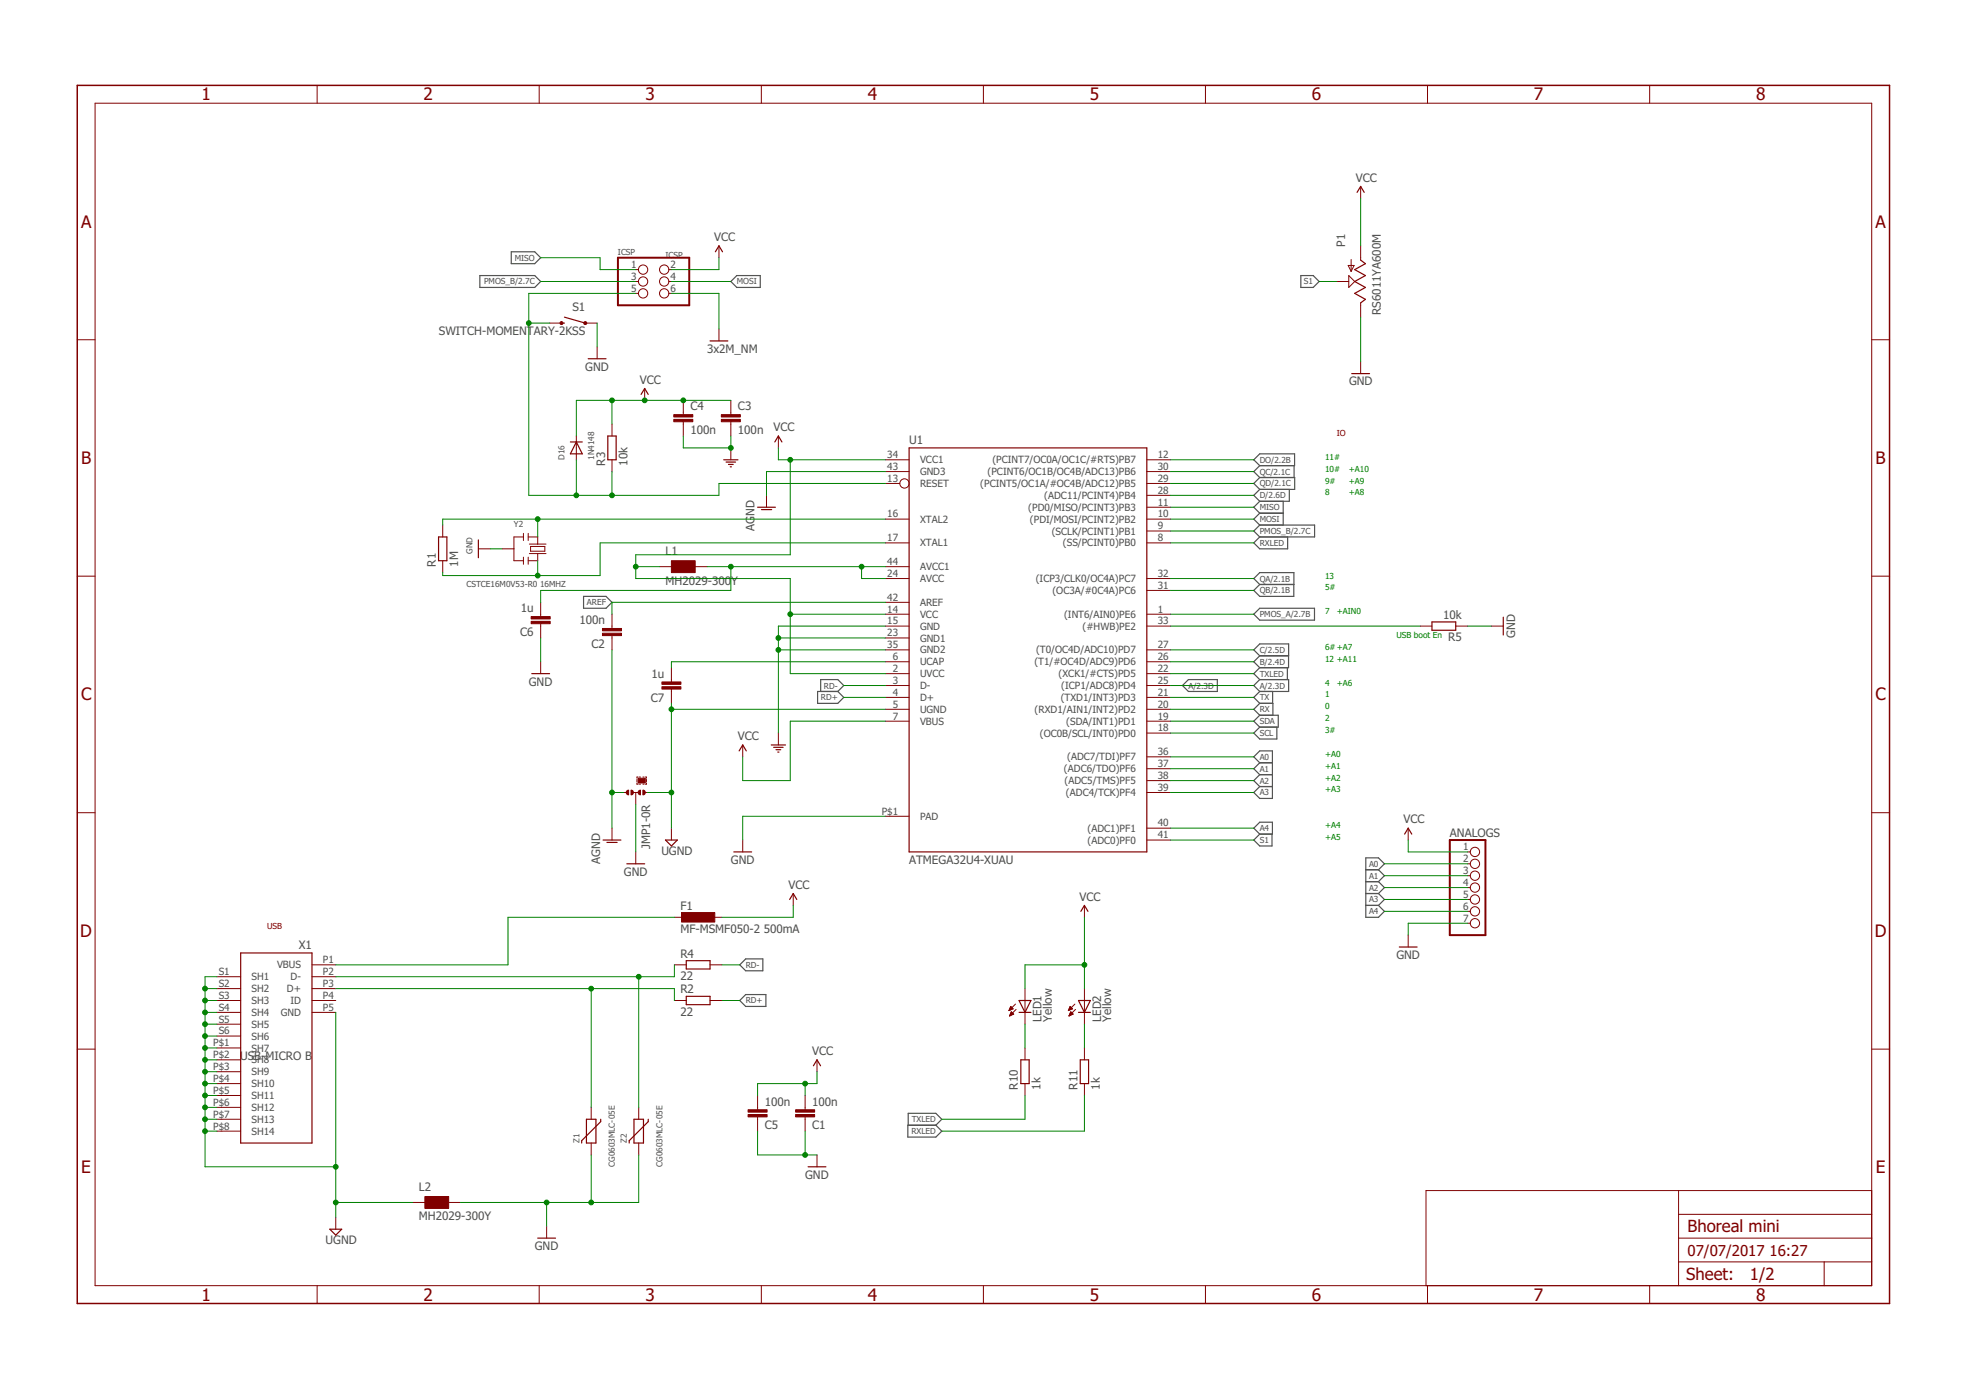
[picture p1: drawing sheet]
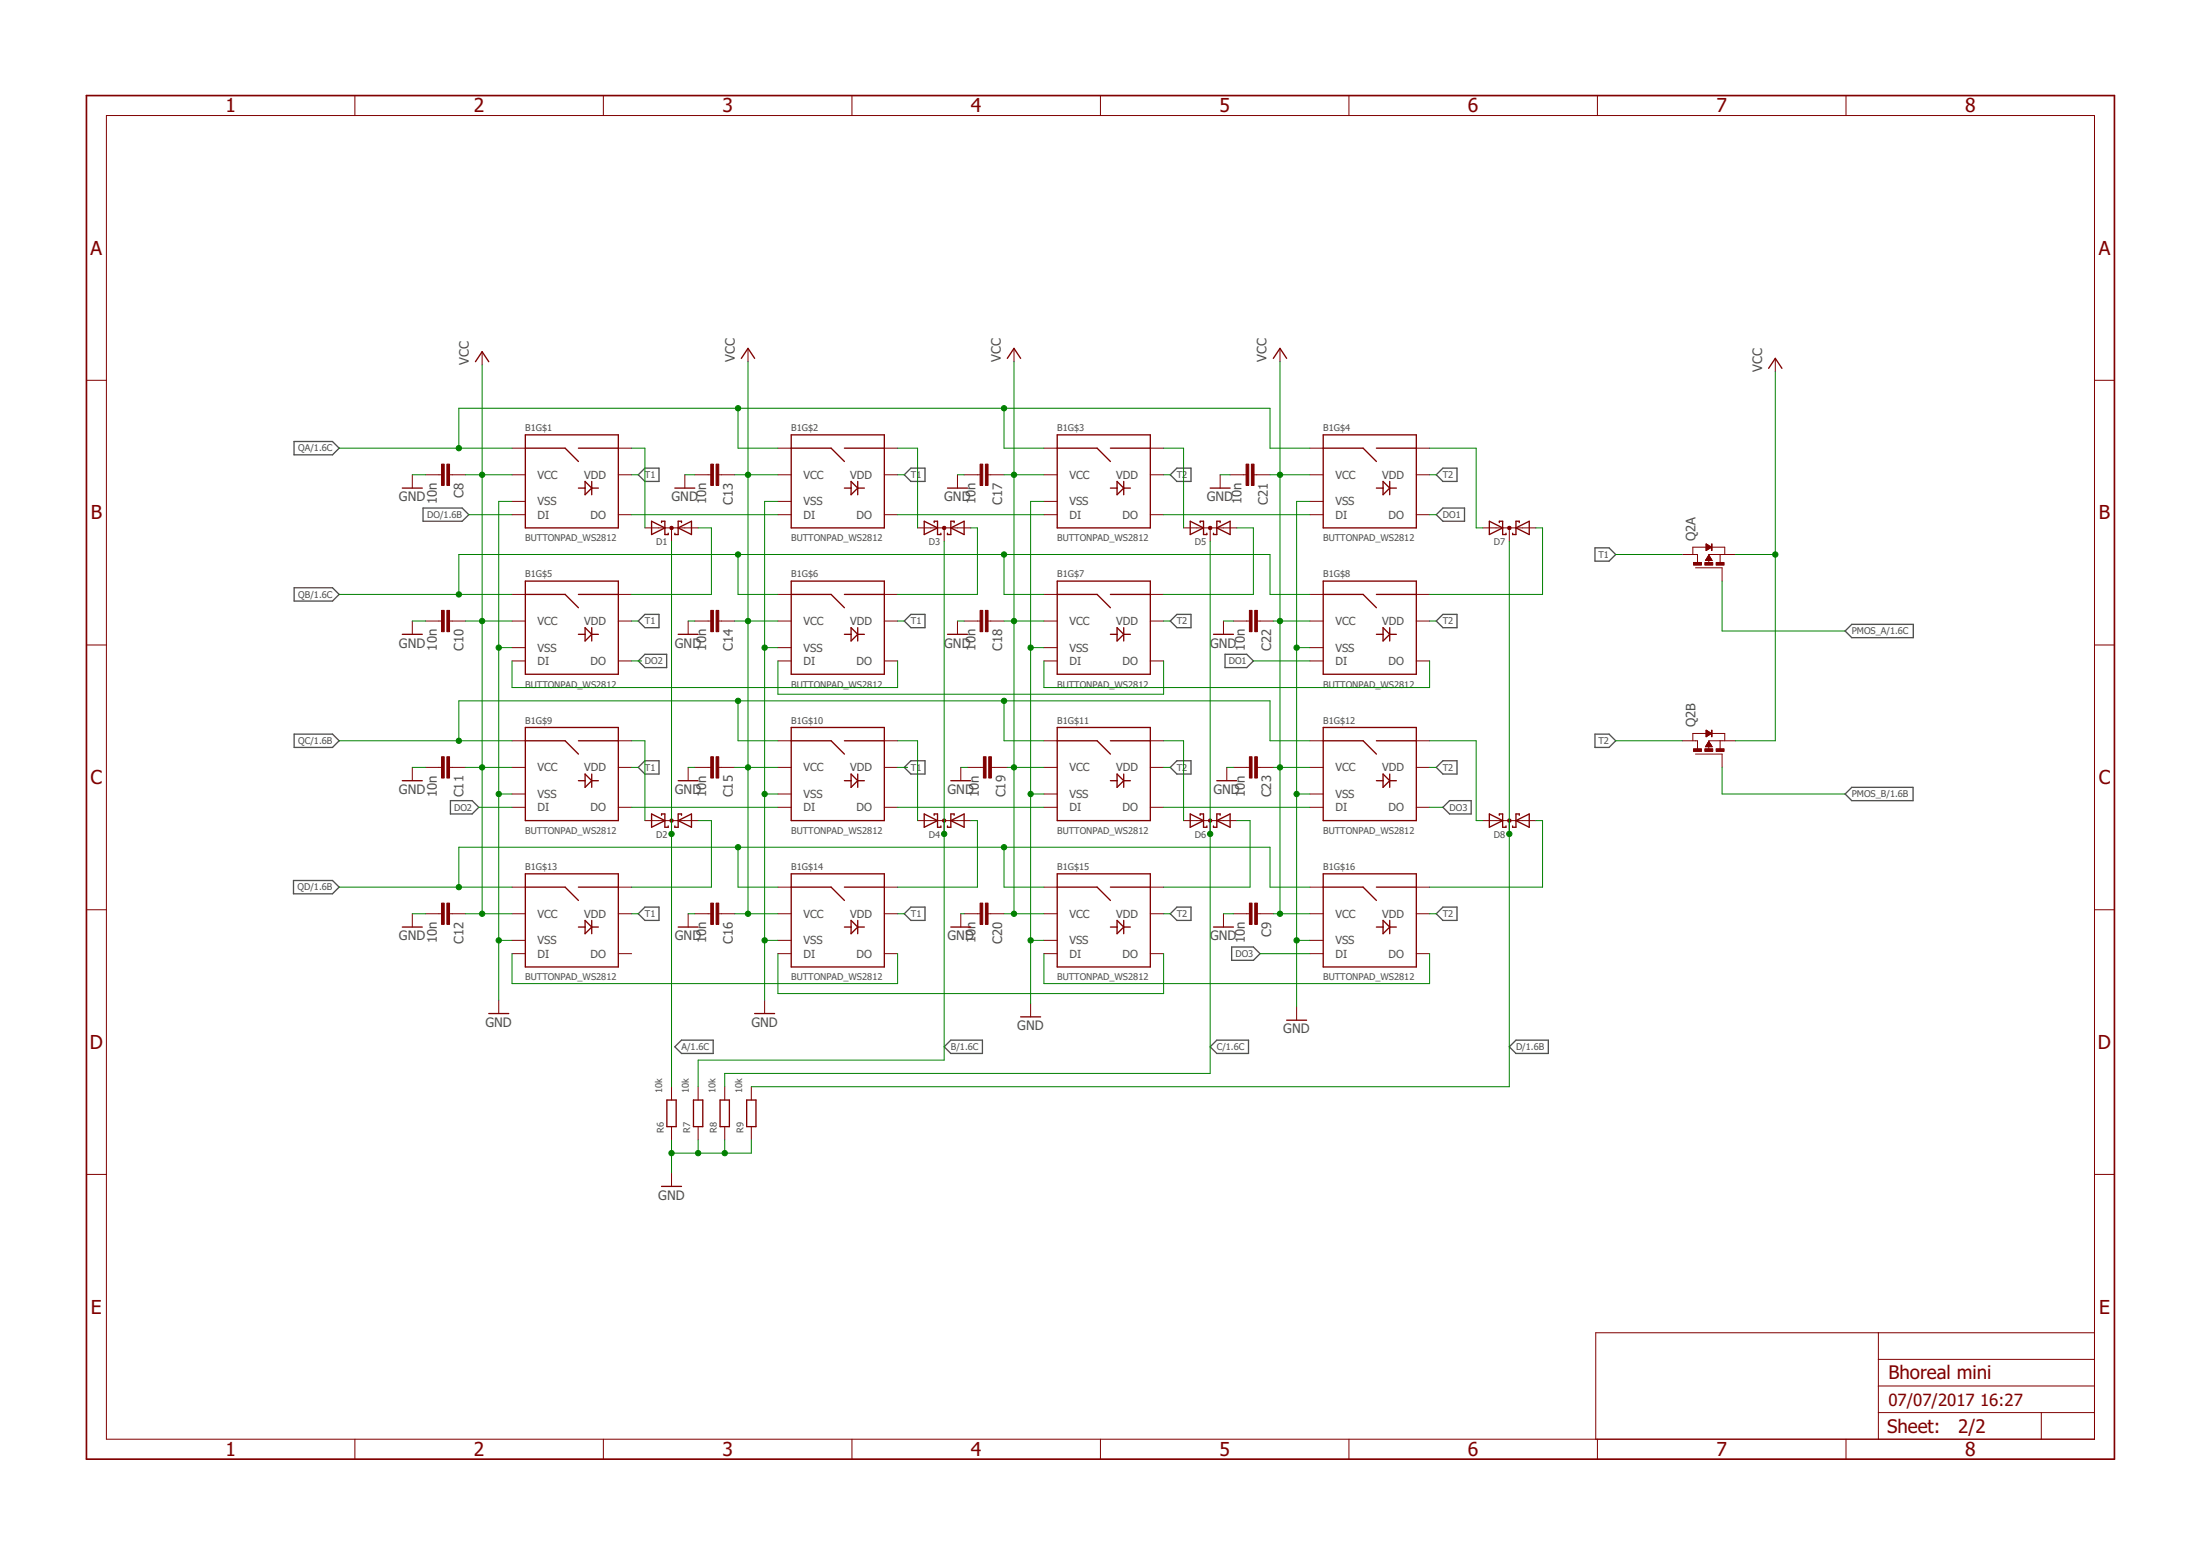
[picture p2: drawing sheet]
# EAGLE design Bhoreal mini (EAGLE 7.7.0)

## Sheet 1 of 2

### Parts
ANALOGS  PINHD-1X7  [1X07]
C1  100n  C-EUC0603K  [C0603K]
C2  100n  C-EUC0603K  [C0603K]
C3  100n  C-EUC0603K  [C0603K]
C4  100n  C-EUC0603K  [C0603K]
C5  100n  C-EUC0603K  [C0603K]
C6  1u  C-EUC0805  [C0805]
C7  1u  C-EUC0805  [C0805]
D16  1N4148  DIODESOD-323F  [SOD-323F]
F1  MF-MSMF050-2 500mA  L-EUL1812  [L1812]
ICSP  ICSP  PINHD-2X3  [2X03]
JMP1  0R-JUMPC  [C0R-JMP]
L1  MH2029-300Y  WE-CBF_0805  [0805]
L2  MH2029-300Y  WE-CBF_0805  [0805]
LED1  Yellow  LEDCHIPLED_0805  [CHIPLED_0805]
LED2  Yellow  LEDCHIPLED_0805  [CHIPLED_0805]
P1  RS6011YA600M  [RS6011YA600M]
R1  1M  R-EU_R0603  [R0603]
R2  22  R-EU_R0603  [R0603]
R3  10k  R-EU_R0603  [R0603]
R4  22  R-EU_R0603  [R0603]
R5  10k  R-EU_R0603  [R0603]
R10  1k  R-EU_R0603  [R0603]
R11  1k  R-EU_R0603  [R0603]
S1  SWITCH-MOMENTARY-2KSS  [KSS241G]
U1  ATMEGA32U4-XUAU  [TQFP44-PAD]
X1  USB-MICRO B  MYCON2_USB-MINI-B  [CON2_USB_MICRO_B_AT]
Y2  CSTCE16M0V53-R0 16MHZ  RESONATORMU  [RESONATOR]
Z1  CG0603MLC-05E  VARISTORCN0603  [CT/CN0603]
Z2  CG0603MLC-05E  VARISTORCN0603  [CT/CN0603]

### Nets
A: U1.25((ICP1/ADC8)PD4) ; also sheet 2
A0: ANALOGS.2 U1.36((ADC7/TDI)PF7)
A1: ANALOGS.3 U1.37((ADC6/TDO)PF6)
A2: ANALOGS.4 U1.38((ADC5/TMS)PF5)
A3: ANALOGS.5 U1.39((ADC4/TCK)PF4)
A4: ANALOGS.6 U1.40((ADC1)PF1)
AGND: C2.1 JMP1.3 U1.43(GND3)
AREF [aref]: C2.2 U1.42(AREF)
AVCC: C6.2 L1.2 U1.24(AVCC) U1.44(AVCC1)
B: U1.26((T1/#OC4D/ADC9)PD6) ; also sheet 2
C: U1.27((T0/OC4D/ADC10)PD7) ; also sheet 2
D: U1.28((ADC11/PCINT4)PB4) ; also sheet 2
D+: R2.1 X1.P3(D+) Z1.1
D-: R4.1 X1.P2(D-) Z2.1
DO: U1.12((PCINT7/OC0A/OC1C/#RTS)PB7) ; also sheet 2
GND: ANALOGS.7 C1.1 C3.2 C4.2 C5.1 C6.1 ICSP.6 JMP1.2 L2.2 P1.2(E) R5.1 S1.1 U1.15(GND) U1.23(GND1) U1.35(GND2) U1.P$1(PAD) Y2.2 Z1.2 Z2.2 ; supply symbol labelled 3x2M_NM, COM ; also sheet 2
HWB: R5.2 U1.33((#HWB)PE2)
MISO: ICSP.1 U1.11((PD0/MISO/PCINT3)PB3)
MOSI: ICSP.4 U1.10((PDI/MOSI/PCINT2)PB2)
N$2 [usbvcc]: LED1.C R10.2
N$4 [usbvcc]: LED2.C R11.2
PMOS_A: U1.1((INT6/AIN0)PE6) ; also sheet 2
PMOS_B: ICSP.3 U1.9((SCLK/PCINT1)PB1) ; also sheet 2
QA: U1.32((ICP3/CLK0/OC4A)PC7) ; also sheet 2
QB: U1.31((OC3A/#0C4A)PC6) ; also sheet 2
QC: U1.30((PCINT6/OC1B/OC4B/ADC13)PB6) ; also sheet 2
QD: U1.29((PCINT5/OC1A/#OC4B/ADC12)PB5) ; also sheet 2
RD+: R2.2 U1.4(D+)
RD-: R4.2 U1.3(D-)
RESET: D16.A ICSP.5 R3.1 S1.2 U1.13(RESET)
RX: U1.20((RXD1/AIN1/INT2)PD2)
RXLED: R11.1 U1.8((SS/PCINT0)PB0)
S1: P1.1(S) U1.41((ADC0)PF0)
SCL: U1.18((OC0B/SCL/INT0)PD0)
SDA: U1.19((SDA/INT1)PD1)
TX: U1.21((TXD1/INT3)PD3)
TXLED: R10.1 U1.22((XCK1/#CTS)PD5)
UCAP: C7.2 U1.6(UCAP)
UGND [gnd]: C7.1 JMP1.1 L2.1 U1.5(UGND) X1.P5(GND) X1.P$1(SH7) X1.P$2(SH8) X1.P$3(SH9) X1.P$4(SH10) X1.P$5(SH11) X1.P$6(SH12) X1.P$7(SH13) X1.P$8(SH14) X1.S1(SH1) X1.S2(SH2) X1.S3(SH3) X1.S4(SH4) X1.S5(SH5) X1.S6(SH6)
VCC: ANALOGS.1 C1.2 C3.1 C4.1 C5.2 D16.C F1.1 ICSP.2 L1.1 LED1.A LED2.A P1.3(A) R3.2 U1.2(UVCC) U1.7(VBUS) U1.14(VCC) U1.34(VCC1) ; also sheet 2
XTAL3: R1.2 U1.16(XTAL2) Y2.1
XTAL4: R1.1 U1.17(XTAL1) Y2.3
XUSB [usbvcc]: F1.2 X1.P1(VBUS)
Unconnected: X1.P4(ID)

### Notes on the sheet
- IO
- 11#
- 10# | +A10
- 9# | +A9
- 8 | +A8
- 13
- 5#
- 7 | +AIN0
- USB boot En
- 6# | +A7
- 12 | +A11
- 4 | +A6
- 1
- 0
- 2
- 3#
- +A0
- +A1
- +A2
- +A3
- +A4
- +A5
- USB

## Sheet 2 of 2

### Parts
B1  BUTTONPAD_WS2812  [BUTTONPAD_WS2812]
C8  10n  C-EUC0603  [C0603]
C9  10n  C-EUC0603  [C0603]
C10  10n  C-EUC0603  [C0603]
C11  10n  C-EUC0603  [C0603]
C12  10n  C-EUC0603  [C0603]
C13  10n  C-EUC0603  [C0603]
C14  10n  C-EUC0603  [C0603]
C15  10n  C-EUC0603  [C0603]
C16  10n  C-EUC0603  [C0603]
C17  10n  C-EUC0603  [C0603]
C18  10n  C-EUC0603  [C0603]
C19  10n  C-EUC0603  [C0603]
C20  10n  C-EUC0603  [C0603]
C21  10n  C-EUC0603  [C0603]
C22  10n  C-EUC0603  [C0603]
C23  10n  C-EUC0603  [C0603]
D1  BAS70-05  [SOT23]
D2  BAS70-05  [SOT23]
D3  BAS70-05  [SOT23]
D4  BAS70-05  [SOT23]
D5  BAS70-05  [SOT23]
D6  BAS70-05  [SOT23]
D7  BAS70-05  [SOT23]
D8  BAS70-05  [SOT23]
Q2  PMOS2SO8  [SO8]
R6  10k  R-EU_R0603  [R0603]
R7  10k  R-EU_R0603  [R0603]
R8  10k  R-EU_R0603  [R0603]
R9  10k  R-EU_R0603  [R0603]

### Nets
A: D1.3(C) D2.3(C) R6.2 ; also sheet 1
B: D3.3(C) D4.3(C) R7.2 ; also sheet 1
C: D5.3(C) D6.3(C) R8.2 ; also sheet 1
D: D7.3(C) D8.3(C) R9.2 ; also sheet 1
DO: B1.2A(DI) ; also sheet 1
DO1: B1.1D(DO) B1.2H(DI)
DO2: B1.1E(DO) B1.2I(DI)
DO3: B1.1L(DO) B1.2P(DI)
GND: B1.6A(VSS) B1.6B(VSS) B1.6C(VSS) B1.6D(VSS) B1.6E(VSS) B1.6F(VSS) B1.6G(VSS) B1.6H(VSS) B1.6I(VSS) B1.6J(VSS) B1.6K(VSS) B1.6L(VSS) B1.6M(VSS) B1.6N(VSS) B1.6O(VSS) B1.6P(VSS) C8.2 C9.2 C10.2 C11.2 C12.2 C13.2 C14.2 C15.2 C16.2 C17.2 C18.2 C19.2 C20.2 C21.2 C22.2 C23.2 R6.1 R7.1 R8.1 R9.1 ; also sheet 1
N$1: B1.SIG2A(SIG2) D1.2(A2)
N$3: B1.SIG2E(SIG2) D1.1(A1)
N$5: B1.SIG2I(SIG2) D2.2(A2)
N$6: B1.SIG2M(SIG2) D2.1(A1)
N$7: B1.SIG2B(SIG2) D3.2(A2)
N$8: B1.SIG2F(SIG2) D3.1(A1)
N$9: B1.SIG2J(SIG2) D4.2(A2)
N$10: B1.SIG2N(SIG2) D4.1(A1)
N$11: B1.SIG2C(SIG2) D5.2(A2)
N$12: B1.SIG2G(SIG2) D5.1(A1)
N$13: B1.SIG2K(SIG2) D6.2(A2)
N$14: B1.SIG2O(SIG2) D6.1(A1)
N$15: B1.SIG2L(SIG2) D8.2(A2)
N$16: B1.SIG2P(SIG2) D8.1(A1)
N$17: B1.SIG2D(SIG2) D7.2(A2)
N$18: B1.SIG2H(SIG2) D7.1(A1)
N$19: B1.1A(DO) B1.2B(DI)
N$20: B1.1F(DO) B1.2E(DI)
N$21: B1.1G(DO) B1.2F(DI)
N$22: B1.1B(DO) B1.2C(DI)
N$23: B1.1C(DO) B1.2D(DI)
N$24: B1.1H(DO) B1.2G(DI)
N$25: B1.1K(DO) B1.2L(DI)
N$26: B1.1J(DO) B1.2K(DI)
N$27: B1.1I(DO) B1.2J(DI)
N$28: B1.1P(DO) B1.2O(DI)
N$29: B1.1O(DO) B1.2N(DI)
N$30: B1.1N(DO) B1.2M(DI)
PMOS_A: Q2.2(A:G) ; also sheet 1
PMOS_B: Q2.4(B:G) ; also sheet 1
QA: B1.SIG1A(SIG1) B1.SIG1B(SIG1) B1.SIG1C(SIG1) B1.SIG1D(SIG1) ; also sheet 1
QB: B1.SIG1E(SIG1) B1.SIG1F(SIG1) B1.SIG1G(SIG1) B1.SIG1H(SIG1) ; also sheet 1
QC: B1.SIG1I(SIG1) B1.SIG1J(SIG1) B1.SIG1K(SIG1) B1.SIG1L(SIG1) ; also sheet 1
QD: B1.SIG1M(SIG1) B1.SIG1N(SIG1) B1.SIG1O(SIG1) B1.SIG1P(SIG1) ; also sheet 1
T1: B1.5A(VDD) B1.5B(VDD) B1.5E(VDD) B1.5F(VDD) B1.5I(VDD) B1.5J(VDD) B1.5M(VDD) B1.5N(VDD) Q2.7(A:D) Q2.8(A:D)
T2: B1.5C(VDD) B1.5D(VDD) B1.5G(VDD) B1.5H(VDD) B1.5K(VDD) B1.5L(VDD) B1.5O(VDD) B1.5P(VDD) Q2.5(B:D) Q2.6(B:D)
VCC: B1.3A(VCC) B1.3B(VCC) B1.3C(VCC) B1.3D(VCC) B1.3E(VCC) B1.3F(VCC) B1.3G(VCC) B1.3H(VCC) B1.3I(VCC) B1.3J(VCC) B1.3K(VCC) B1.3L(VCC) B1.3M(VCC) B1.3N(VCC) B1.3O(VCC) B1.3P(VCC) C8.1 C9.1 C10.1 C11.1 C12.1 C13.1 C14.1 C15.1 C16.1 C17.1 C18.1 C19.1 C20.1 C21.1 C22.1 C23.1 Q2.1(A:S) Q2.3(B:S) ; also sheet 1
Unconnected: B1.1M(DO)
